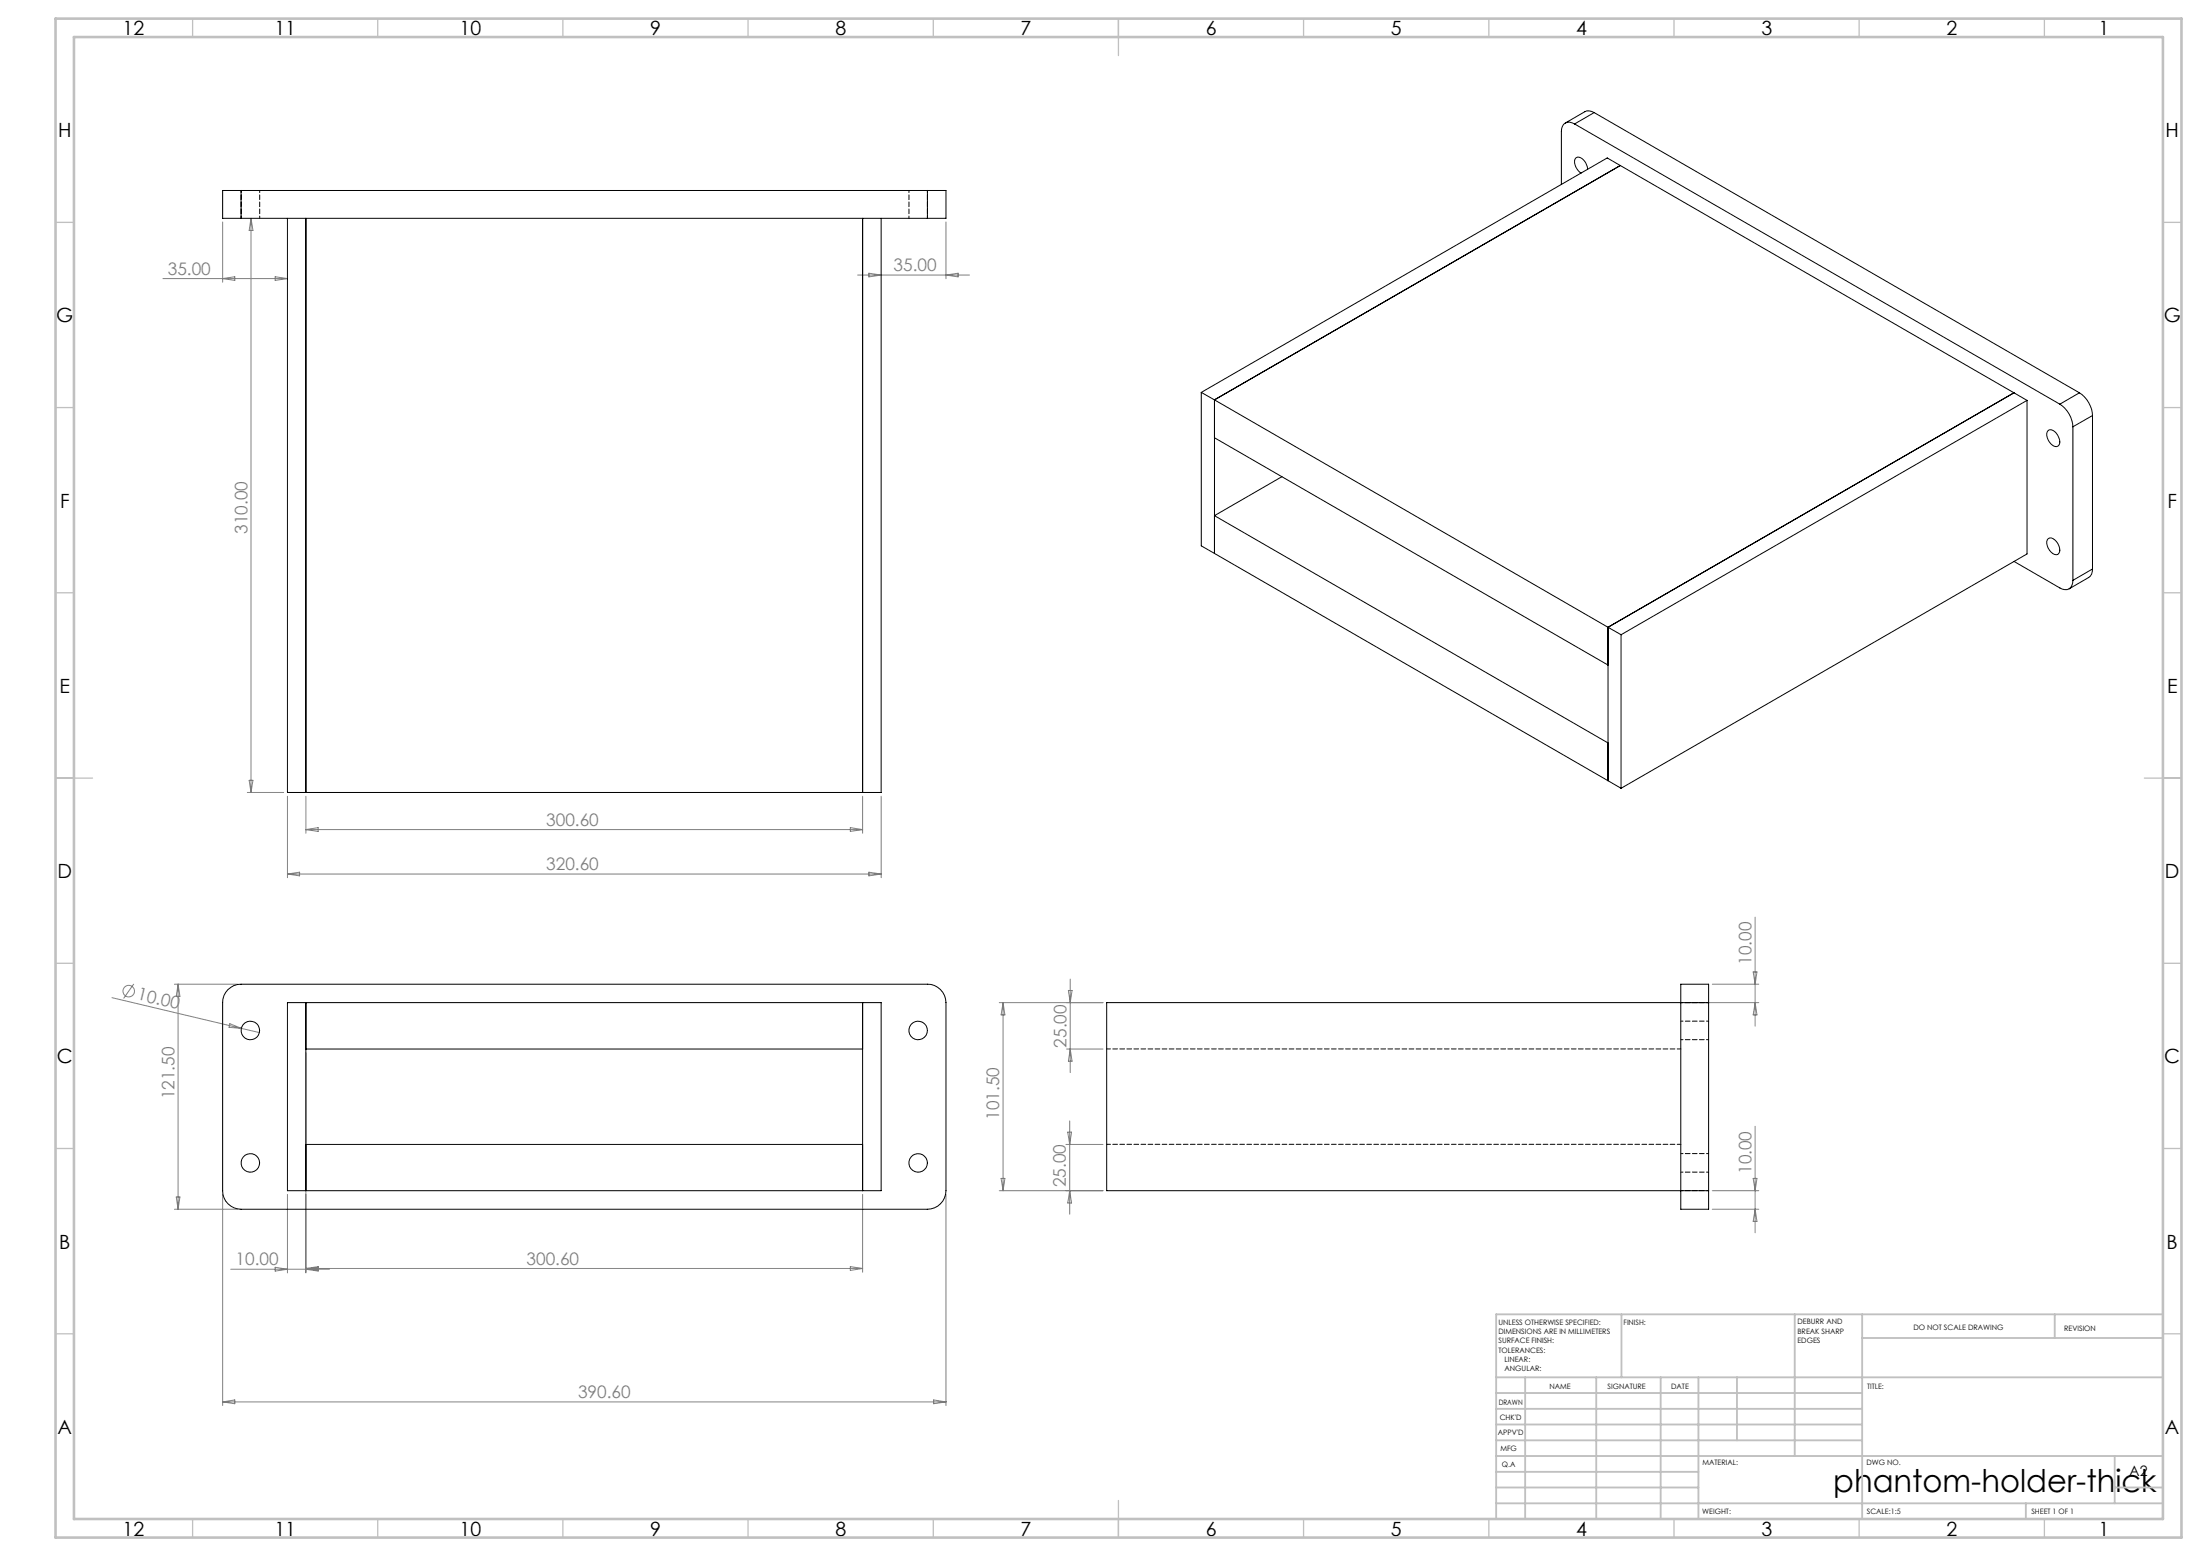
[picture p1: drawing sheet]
<svg xmlns="http://www.w3.org/2000/svg" width="594mm" height="420mm" viewBox="0 0 594 420" stroke-linecap="round" stroke-linejoin="round" font-family="sans-serif">
<g fill="none" stroke="#808080" stroke-width=".27">
<path d="M60.1 59.9v16.3M67.8 58.9v155M67.8 58.9l.5 3.3h-1zM255.4 59.9v15.3M44 75.2h33.6M60.1 75.2l3.3-.5v1zM74.3 74.7l3.3 .5-3.3 .5zM231.6 74.2h30.2M234.6 73.7l3.3 .5-3.3 .5zM255.4 74.2l3.3-.5v1zM66.8 213.9h9.8M67.3 210.6h1l-.5 3.3z"/>
<path d="M77.6 214.9v22M82.6 214.9v10M232.9 214.9v10M237.9 214.9v22M77.6 235.9h160.3M77.6 235.9l3.3-.5v1zM82.6 223.9h150.3M82.6 223.9l3.3-.5v1zM229.6 223.4l3.3 .5-3.3 .5zM234.6 235.4l3.3 .5-3.3 .5zM473.9 247.6v29.4M30.2 269.3l35 8.3"/>
<path d="M36.1 265.6l-2.7 3.9M47.1 265.7h17M48.1 265.7v60.7M48.1 265.7l.5 3.2h-1zM62.1 276.3l3.1 1.3-3.4-.3zM65.2 277.6l4.8 1.1M269.8 270.6h28M270.8 270.6v50.8M270.8 270.6l.5 3.3h-1zM288.5 267.4h1l-.5 3.2zM289 264.3v25.2M454.8 270.6h20.1"/>
<path d="M462.3 265.7h12.6M473.4 262.3h1l-.5 3.4zM473.9 270.6l.5 3.3h-1zM82.6 284.1v59.5M288 283.2h9.8M289 283.2l.5 3.2h-1zM270.3 318.1h1l-.5 3.3zM287.8 308.9h10M288.3 305.6h1l-.5 3.3zM288.8 302.6v25.1M473.4 318.1h1l-.5 3.3zM473.9 304v28.8"/>
<path d="M47.1 326.4h17M47.6 323.1h1l-.5 3.3zM60.1 322.4v57M77.6 322.4v21.2M232.9 322.4v21M255.4 322.4v57M269.8 321.4h28M288.8 321.4l.5 3.3h-1zM462.3 326.4h12.6M462.3 321.4h12.6M473.9 326.4l.5 3.3h-1zM62.3 342.6h26.6"/>
<path d="M74.3 342.1l3.3 .5-3.3 .5zM82.6 342.4h150.3M82.6 342.4l3.3 .5M85.9 342.1l-3.3 .5 3.3 .5v-1.2l-3.3 .5M229.6 341.9l3.3 .5-3.3 .5zM60.1 378.4l3.3-.5v1zM60.1 378.4h195.3M252.1 377.9l3.3 .5-3.3 .5z"/>
<circle cx="34.8" cy="267.5" r="1.56"/>
</g>
<g fill="none" stroke="#c0c0c0" stroke-width=".35">
<path d="M52 5v5M102 5v5M152 5v5M202 5v5M252 5v5M302 5v10M352 5v5M402 5v5M452 5v5M502 5v5M552 5v5M15 60h5"/>
<path d="M584 60h5M15 110h5M584 110h5M15 160h5M584 160h5M15 210h10M579 210h10M15 260h5M584 260h5M15 310h5M584 310h5M15 360h5"/>
<path d="M584 360h5M52 410v5M102 410v5M152 410v5M202 410v5M252 410v5M302 405v10M352 410v5M402 410v5M452 410v5M502 410v5M552 410v5"/>
</g>
<g fill="none" stroke="#c0c0c0" stroke-width=".5">
<path d="M437.8 354.8v17M484.6 354.8v38.2M502.8 354.8v55.2M554.8 354.8v6.4M584 354.8h-180v55.2M404 371.8h180M404 376h98.8M411.8 371.8v38.2M431 371.8v38.2M448.4 371.8v38.2M458.6 371.8v38.2M469 371.8v17"/>
<path d="M502.8 361.2h81.2M404 388.8h98.8M404 384.5h98.8M404 380.3h98.8M404 397.3h54.6M404 393h180M571 393v12.8M404 405.8h180M404 401.5h54.6M547 405.8v4.2M571 401.5h13"/>
</g>
<path d="M15 5h574v410h-574zM20 10h564v400h-564z" fill="none" stroke="#c0c0c0" stroke-width=".7"/>
<g fill="none" stroke="#000" stroke-width=".27">
<path d="M425.1 33.5a2.17 2.17 0 0 0-2.5-.3 2.17 2.17 0 0 0-1 2.3v14.3M425.1 33.5l131.1 75.6M430.4 30.4a2.58 2.58 0 0 0-2.5-.3l-5.3 3.1M430.4 30.4l-5.3 3.1M430.4 30.4l131 75.6M65.1 51.4h-5v7.5h5M65.1 51.4v7.5M65.1 58.9h185.3M65.1 51.4h185.3M77.6 58.9v155h160.3v-155M82.6 58.9v155M232.9 58.9v155"/>
<path d="M250.4 51.4h5v7.5h-5M250.4 51.4v7.5M428.7 45.7a3.2 3.2 0 0 0-2.8-3.3 1.81 1.81 0 0 0-.4 2.8l.8 1.1 .6 .4M437.5 44.7l-109.6 63.2M324.3 105.9v41.4l3.6 2.1M324.3 105.9l3.6 2M324.3 105.9l109.7-63.3 109.8 63.4M327.9 107.9v41.5M327.9 107.9l106.3 61.4M327.9 118.2l106.3 61.3M543.8 106l-109.6 63.3M543.8 106l3.5 2.1"/>
<path d="M547.3 108.1l-109.6 63.2M547.3 108.1v41.4l-109.6 63.3M553 116.2a1.99 1.99 0 0 1 2.6 1.3 2.16 2.16 0 0 1 0 3 2.34 2.34 0 0 1-2.6-1.7 2.33 2.33 0 0 1 0-2.6zM556.2 109.1a7.8 7.8 0 0 1 3.5 6.1M559.7 115.2v41.5M561.4 106a7.8 7.8 0 0 1 3.6 6.2M561.4 106l-5.2 3.1M565 112.2l-5.3 3M565 112.2v41.4M346.1 128.7l-18.2 10.5 106.3 61.3M327.9 149.4l109.8 63.4M543.8 151.5l12.4 7.2a2.15 2.15 0 0 0 2.5 .2 2.15 2.15 0 0 0 1-2.2"/>
<path d="M553 145.4a2 2 0 0 1 2.6 1.3 2.2 2.2 0 0 1 0 3 3.1 3.1 0 0 1-3-3.5zM565 153.6a2.41 2.41 0 0 1-1 2.3l-5.3 3M565 153.6l-5.3 3.1M434.2 169.3l3.5 2M434.2 169.3v41.4M437.7 171.3v41.5M61.6 267.1a4.8 4.8 0 0 1 3.5-1.4h185.3a5 5 0 0 1 5 4.9v50.8a5.1 5.1 0 0 1-5 5h-185.3a5 5 0 0 1-5-5v-50.8a4.8 4.8 0 0 1 1.5-3.5zM77.6 270.6h160.3v50.8h-160.3zM82.6 270.6v50.8M232.9 270.6v50.8M461.3 270.6v-4.9h-7.5v60.7h7.5v-5M461.3 270.6h-162.5v50.8h162.5"/>
<path d="M461.3 270.6v50.8M82.6 283.2h150.3M82.6 308.9h150.3"/>
<circle cx="67.6" cy="278.1" r="2.51"/>
<circle cx="247.9" cy="278.1" r="2.51"/>
<circle cx="67.6" cy="313.9" r="2.5"/>
<circle cx="247.9" cy="313.9" r="2.5"/>
</g>
<path d="M298.8 283.1h155M298.8 308.9h155" fill="none" stroke="#000" stroke-width=".27" stroke-dasharray="1.3 .6" stroke-dashoffset=".3"/>
<path d="M65.1 58.9v-7.5M65.1 51.4v7.5M70.1 58.9v-7.5M245.4 51.4v7.5M250.4 51.4v7.5M250.4 58.9v-7.5M453.8 270.6h7.5M461.3 275.6h-7.5M453.8 280.6h7.5M453.8 316.4h7.5M461.3 311.4h-7.5M461.3 321.4h-7.5" fill="none" stroke="#000" stroke-width=".27" stroke-dasharray="1.3 .6" stroke-dashoffset=".7"/>
<text font-size="8.5" x="495" y="402.7">phantom-holder-thick</text>
<g font-size="5.3">
<text x="33.1" y="9.5">12</text>
<text x="74.1" y="9.5">11</text>
<text x="124.1" y="9.5">10</text>
<text x="175.6" y="9.5">9</text>
<text x="225.6" y="9.5">8</text>
<text x="275.6" y="9.5">7</text>
<text x="325.6" y="9.5">6</text>
<text x="375.6" y="9.5">5</text>
<text x="425.6" y="9.5">4</text>
<text x="475.6" y="9.5">3</text>
<text x="525.6" y="9.5">2</text>
<text x="566.6" y="9.5">1</text>
<text x="15.7" y="37">H</text>
<text x="584.7" y="37">H</text>
<text x="15.2" y="87">G</text>
<text x="584.2" y="87">G</text>
<text x="16.2" y="137">F</text>
<text x="585.2" y="137">F</text>
<text x="16.1" y="187">E</text>
<text x="585.1" y="187">E</text>
<text x="15.5" y="237">D</text>
<text x="584.5" y="237">D</text>
<text x="15.4" y="287">C</text>
<text x="584.4" y="287">C</text>
<text x="16" y="337">B</text>
<text x="585" y="337">B</text>
<text x="15.5" y="387">A</text>
<text x="584.5" y="387">A</text>
<text x="33.1" y="414.5">12</text>
<text x="74.1" y="414.5">11</text>
<text x="124.1" y="414.5">10</text>
<text x="175.6" y="414.5">9</text>
<text x="225.6" y="414.5">8</text>
<text x="275.6" y="414.5">7</text>
<text x="325.6" y="414.5">6</text>
<text x="375.6" y="414.5">5</text>
<text x="425.6" y="414.5">4</text>
<text x="475.6" y="414.5">3</text>
<text x="525.6" y="414.5">2</text>
<text x="566.6" y="414.5">1</text>
</g>
<g font-size="4.7" fill="#808080">
<text x="45.3" y="74.2">35.00</text>
<text x="241.3" y="73.2">35.00</text>
<text x="66.8" y="144.1" transform="rotate(-90 66.8 144.1)">310.00</text>
<text x="147.5" y="222.9">300.60</text>
<text x="147.5" y="234.9">320.60</text>
<text x="472.9" y="260.5" transform="rotate(-90 472.9 260.5)">10.00</text>
<text x="36.9" y="269.8" transform="rotate(13 36.9 269.8)">10.00</text>
<text x="288" y="282.8" transform="rotate(-90 288 282.8)">25.00</text>
<text x="47.1" y="296.8" transform="rotate(-90 47.1 296.8)">121.50</text>
<text x="269.8" y="302.3" transform="rotate(-90 269.8 302.3)">101.50</text>
<text x="472.9" y="316.9" transform="rotate(-90 472.9 316.9)">10.00</text>
<text x="287.8" y="320.4" transform="rotate(-90 287.8 320.4)">25.00</text>
<text x="63.6" y="341.6">10.00</text>
<text x="142.2" y="341.4">300.60</text>
<text x="156.1" y="377.4">390.60</text>
</g>
<text font-size="3.9" x="574.9" y="398.5">A2</text>
<g font-size="2">
<text x="404.6" y="357.6">UNLESS OTHERWISE SPECIFIED:</text>
<text x="438.4" y="357.6">FINISH:</text>
<text x="485.3" y="357.5">DEBURR AND</text>
<text x="485.3" y="360">BREAK SHARP</text>
<text x="516.6" y="359">DO NOT SCALE DRAWING</text>
<text x="557.3" y="359.2">REVISION</text>
<text x="404.6" y="360.1">DIMENSIONS ARE IN MILLIMETERS</text>
<text x="404.6" y="362.6">SURFACE FINISH:</text>
<text x="404.6" y="365.1">TOLERANCES:</text>
<text x="485.3" y="362.5">EDGES</text>
<text x="406.2" y="367.6">LINEAR:</text>
<text x="406.2" y="370.1">ANGULAR:</text>
<text x="418.3" y="375">NAME</text>
<text x="434" y="374.9">SIGNATURE</text>
<text x="451.2" y="374.9">DATE</text>
<text x="504.1" y="374.9">TITLE:</text>
<text x="404.6" y="379.1">DRAWN</text>
<text x="404.9" y="383.3">CHK'D</text>
<text x="404.4" y="387.4">APPV'D</text>
<text x="405.1" y="391.8">MFG</text>
<text x="405.5" y="396">Q.A</text>
<text x="459.6" y="395.5">MATERIAL:</text>
<text x="504" y="395.5">DWG NO.</text>
<text x="459.6" y="408.5">WEIGHT:</text>
<text x="504.1" y="408.6">SCALE:1:5</text>
<text x="548.5" y="408.6">SHEET 1 OF 1</text>
</g>
</svg>
